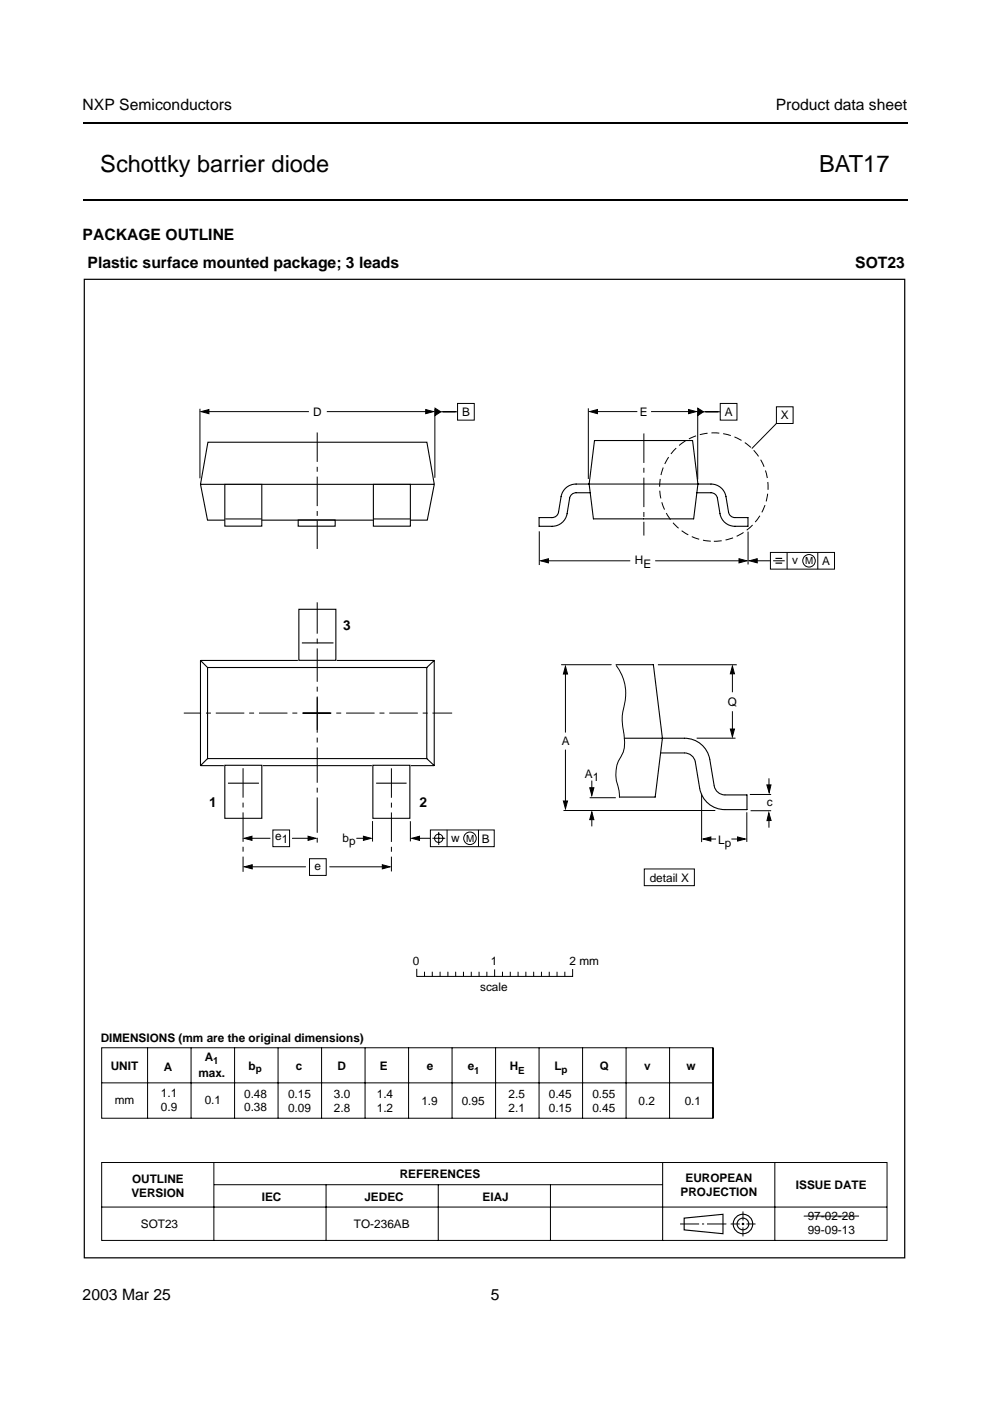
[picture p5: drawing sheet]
<svg xmlns="http://www.w3.org/2000/svg" width="210mm" height="297mm" viewBox="0 0 210 297" stroke-linecap="round" stroke-linejoin="round" font-family="sans-serif">
<path d="M17.5 26.1h174.9M17.5 42.4h174.9" fill="none" stroke="#000" stroke-width=".42"/>
<path d="M17.7 53.4h174.5v213.6h-174.5z" fill="#fff"/>
<g fill="none" stroke="#000" stroke-width=".21">
<path d="M42.4 86.7v14.7M43.6 87.3h21.9M69.3 87.3h21.7M92.2 86.8v14.5M92.8 87.3h4.2M97 85.5h3.6v3.6h-3.6zM124.7 86.6v14.9M125.8 87.3h9.3M138 87.3h8.8M147.9 87.2v14.5M148.5 87.3h4.2M152.7 85.5h3.6v3.6h-3.6z"/>
<path d="M164.6 86.2h3.6v3.6h-3.6zM164.6 89.8l-5.2 5.3M114.3 112.7v7.1M115.5 118.9h18.1M138.9 118.9h18.4M158.6 112.7v7M159.8 118.9h3.5M163.3 117.1h13.6v3.6h-13.6zM163.9 118.9h2.5M166.9 117.1v3.6M173.4 117.1v3.6M119.9 142.4v12.9"/>
<path d="M119.9 158.9v11.5M130.6 141.1a10.2 10.2 0 0 1 1.5 9.8 12.8 12.8 0 0 0 .3 5.4 6.4 6.4 0 0 1-1.3 5 8.1 8.1 0 0 0 .1 6.2l.1 1.6M139.5 140.9h16.7M147.7 156.5h8.3M155.3 142v4.8M155.3 150.8v4.6M52.7 177.7h4.6M57.9 176h3.5v3.5h-3.5zM61.9 177.7h4.2M75.5 177.7h2.3M79 174.1v4.3M87 174.1v4.3"/>
<path d="M88.2 177.7h3.1M91.3 176h13.5v3.5h-13.5zM91.7 177.7h2.7M93 176.4v2.7M94.8 176v3.5M101.5 176v3.5M119.5 171.8h32.2M125.5 165.5v2.7M125.5 173.1v2.1M148.8 168.3v10.2M150 177.9h1.8M155.1 177.9h1.8"/>
<path d="M158.3 172.2v6.3M159 168.4h4.5M159.1 171.9h4.4M163 173.3v2.2M163 165l.1 2.6M52.7 183.8h12.2M65.6 182.1h3.6v3.5h-3.6zM69.8 183.8h12M136.6 184.2h10.6v3.6h-10.6zM88.4 205.5v1.5h33v-1.4M90 206.1v.9M91.7 206.1v.9"/>
<path d="M93.3 206.1v.9M95 206.1v.9M96.6 206.1v.9M98.3 206.1v.9M99.9 206.1v.9M101.6 206.1v.9M103.2 206.1v.9M104.9 205.6v1.4M106.5 206.1v.9M108.2 206.1v.9M109.8 206.1v.9M111.5 206.1v.9"/>
<path d="M113.1 206.1v.9M114.8 206.1v.9M116.5 206.1v.9M118.1 206.1v.9M119.8 206.1v.9M21.6 222.1h129.6v15h-129.6zM21.6 229.6h129.6M31.3 222.1v15M40.5 222.1v15M49.7 222.1v15M59 222.1v15M68.2 222.1v15"/>
<path d="M77.4 222.1v15M86.6 222.1v15M95.9 222.1v15M105.1 222.1v15M114.3 222.1v15M123.5 222.1v15M132.7 222.1v15M142 222.1v15M151.2 222.1v15M21.6 246.5h166.5v16.5h-166.5zM21.6 255.9h166.5M45.3 246.5v16.5"/>
<path d="M45.4 251.2h95M69.1 251.2v11.8M92.9 251.2v11.8M116.7 251.2v11.8M140.5 246.5v16.5M144.2 259.5h4M148.8 259.5h.5M149.9 259.5h4.1M154.9 259.5h1.9M157.2 259.5h.6M157.5 256.9v1.9M157.5 259.2v.6"/>
<path d="M158.3 259.5h1.9M164.3 246.5v16.5M157.5 260.2v1.9"/>
<circle cx="171.5" cy="118.9" r="1.33"/>
<circle cx="93" cy="177.7" r=".88"/>
<circle cx="99.6" cy="177.7" r="1.33"/>
</g>
<g fill="none" stroke="#000" stroke-width=".24">
<path d="M145.1 258.3l8.2-.8v4.1l-8.2-.8z"/>
<circle cx="157.5" cy="259.5" r="2.06"/>
<circle cx="157.5" cy="259.5" r="1.24"/>
</g>
<g fill="#000" stroke="#000" stroke-width=".21">
<path d="M42.7 87.3l1.6-.5v.9zM90.3 86.8l1.6 .5-1.6 .4zM92.2 86.5l1.3 .8-1.3 .8zM125 87.3l1.7-.5v.9zM146 86.8l1.6 .5-1.6 .4zM147.9 86.5l1.3 .8-1.3 .8zM114.6 118.9l1.7-.4v.8zM156.7 118.5l1.6 .4-1.6 .4zM158.9 118.9l1.6-.4v.8zM119.9 141.3l.4 1.6h-.9zM155.3 141.2l.4 1.7h-.9zM154.8 154.6h.9l-.4 1.6z"/>
<path d="M51.8 177.7l1.6-.4v.9zM65.3 177.3l1.7 .4-1.7 .5zM77.1 177.3l1.6 .4-1.6 .5zM87.3 177.7l1.6-.4v.9zM119.4 169.8h.9l-.4 1.7zM125.5 172.1l.4 1.7h-.9zM125 167h.9l-.4 1.7zM149.1 177.9l1.6-.5v.9zM156.4 177.4l1.6 .5-1.6 .4zM163 172.3l.5 1.7h-.9zM162.6 166.4h.9l-.4 1.7zM51.8 183.8l1.7-.5v.9z"/>
<path d="M81.1 183.3l1.6 .5-1.6 .4z"/>
</g>
<path d="M64.2 151.2h31.7M70.1 151.2h-31.1" fill="none" stroke="#000" stroke-width=".21" stroke-dasharray="6 1 1 1" stroke-linecap="butt"/>
<path d="M67.3 154.8v-27.1" fill="none" stroke="#000" stroke-width=".21" stroke-dasharray="7.1 1 1 1" stroke-linecap="butt"/>
<path d="M67.3 147.9v30.9" fill="none" stroke="#000" stroke-width=".21" stroke-dasharray="7.5 1 1 1" stroke-linecap="butt"/>
<path d="M164.4 118.4h1.4M164.4 119.4h1.4" fill="none" stroke="#000" stroke-width=".25"/>
<path d="M17.9 59.2h173.9v207.5h-173.9z" fill="none" stroke="#000" stroke-width=".26"/>
<g fill="none" stroke="#000" stroke-width=".23">
<path d="M44.1 93.8h46.4l1.6 8.9-1.5 7.6h-46.6l-1.5-7.6zM42.5 102.7h49.5M63.2 110.2h7.9v1.4h-7.9zM63.4 129.2h7.8v10.8h-7.8zM64 136.3h6.7M42.5 140l1.5 1.5M42.5 140v22.3M42.5 140h20.7M44 141.5h46.5v19.3h-46.5zM71.4 140h20.7M92.1 140l-1.6 1.5M92.1 140v22.3"/>
<path d="M42.5 162.3h5M44 160.8l-1.5 1.5M47.7 162.3h7.8v11.2h-7.8zM48.3 166h6.6M55.7 162.3h23.2M79.1 162.3h7.8v11.2h-7.8zM79.8 166h6.4M87.1 162.3h5M90.5 160.8l1.6 1.5"/>
</g>
<circle cx="151.4" cy="103.3" r="11.5" fill="none" stroke="#000" stroke-width=".21" stroke-dasharray="1.7 .8" stroke-linecap="butt"/>
<path d="M67.3 91.7v24.7M136.5 91.9v21.6M51.5 162.9v22M83 162.9v21.9" fill="none" stroke="#000" stroke-width=".21" stroke-dasharray="6.2 1 1 1" stroke-linecap="butt"/>
<path d="M47.7 102.7h7.8v8.9h-7.8z" fill="#fff" stroke="#000" stroke-width=".23"/>
<path d="M47.8 110h7.7" fill="none" stroke="#000" stroke-width=".23"/>
<path d="M79.2 102.7h7.8v8.9h-7.8z" fill="#fff" stroke="#000" stroke-width=".23"/>
<path d="M126 93.4h20.8l1.2 9.2-.9 7.4h-21.3l-.9-7.4zM79.2 110h7.7M125.1 104.5h-3a1.37 1.37 0 0 0-1.3 1.1l-.6 3.3a3.2 3.2 0 0 1-3.1 2.7h-2.8v-1.9h2.8a1.37 1.37 0 0 0 1.3-1.1l.6-3.3a3.2 3.2 0 0 1 3.1-2.7h28.6a3.2 3.2 0 0 1 3.2 2.7l.6 3.3a1.37 1.37 0 0 0 1.3 1.1h2.8v1.9a6.2 6.2 0 0 1-4.6-.6 3.2 3.2 0 0 1-1.3-2.1l-.6-3.3a1.37 1.37 0 0 0-1.4-1.1h-3M130.6 140.9h7.9l1.9 15.6-1.5 12.5h-7.6M132.4 156.5h12.7a5.4 5.4 0 0 1 5.4 4.5l.9 5.6a2.32 2.32 0 0 0 2.3 1.9h4.7v3.2h-4.7a5.4 5.4 0 0 1-5.3-4.6l-1-5.5a2.32 2.32 0 0 0-2.3-2h-5" fill="none" stroke="#000" stroke-width=".23"/>
<path d="M119 140.9h10.6M125 169.1h5.6M170.4 257.8h11.7" fill="none" stroke="#000" stroke-width=".21"/>
<g font-size="5">
<text x="21.3" y="36.4">Schottky barrier diode</text>
<text x="173.7" y="36.4">BAT17</text>
</g>
<g font-size="3.3">
<text x="17.5" y="23.3">NXP Semiconductors</text>
<text x="164.5" y="23.3">Product data sheet</text>
<text x="17.5" y="50.8">PACKAGE OUTLINE</text>
<text x="18.6" y="56.8">Plastic surface mounted package; 3 leads</text>
<text x="181.3" y="56.8">SOT23</text>
<text x="17.5" y="275.6">2003 Mar 25</text>
<text x="104" y="275.6">5</text>
</g>
<g font-size="2.9">
<text x="72.8" y="133.6">3</text>
<text x="44.3" y="171.1">1</text>
<text x="88.9" y="171.1">2</text>
</g>
<g font-size="2.5">
<text x="66.4" y="88.2">D</text>
<text x="98" y="88.2">B</text>
<text x="135.6" y="88.2">E</text>
<text x="153.7" y="88.2">A</text>
<text x="165.5" y="88.9">X</text>
<text x="134.6" y="119.5">H</text>
<text x="168" y="119.6">v</text>
<text x="174.3" y="119.8">A</text>
<text x="136.4" y="120.4">E</text>
<text x="154.3" y="149.7">Q</text>
<text x="119.1" y="158">A</text>
<text x="124" y="164.9">A</text>
<text x="125.7" y="165.5">1</text>
<text x="162.6" y="170.9">c</text>
<text x="58.4" y="178.2">e1</text>
<text x="72.6" y="178.5">bp</text>
<text x="95.7" y="178.5">w</text>
<text x="102.2" y="178.7">B</text>
<text x="152.3" y="178.9">L</text>
<text x="153.6" y="179.5">p</text>
<text x="66.7" y="184.5">e</text>
<text x="137.8" y="186.9">detail X</text>
<text x="87.5" y="204.6">0</text>
<text x="104.1" y="204.6">1</text>
<text x="120.8" y="204.6">2 mm</text>
<text x="101.8" y="210.1">scale</text>
<text x="21.3" y="221">DIMENSIONS (mm are the original dimensions)</text>
<text x="23.5" y="226.8">UNIT</text>
<text x="34.8" y="227">A</text>
<text x="43.4" y="224.9">A</text>
<text x="52.7" y="226.8">b</text>
<text x="62.7" y="226.8">c</text>
<text x="71.6" y="226.8">D</text>
<text x="80.5" y="226.8">E</text>
<text x="90.5" y="226.8">e</text>
<text x="99.2" y="226.8">e</text>
<text x="108.1" y="226.8">H</text>
<text x="117.5" y="226.8">L</text>
<text x="127.2" y="226.8">Q</text>
<text x="136.6" y="226.8">v</text>
<text x="145.6" y="226.8">w</text>
<text x="34.1" y="232.6">1.1</text>
<text x="42.1" y="228.4">max.</text>
<text x="51.8" y="232.7">0.48</text>
<text x="61.1" y="232.8">0.15</text>
<text x="70.8" y="232.8">3.0</text>
<text x="79.9" y="232.8">1.4</text>
<text x="107.8" y="232.8">2.5</text>
<text x="116.4" y="232.8">0.45</text>
<text x="125.6" y="232.8">0.55</text>
<text x="24.3" y="234">mm</text>
<text x="34.1" y="235.5">0.9</text>
<text x="43.4" y="234.1">0.1</text>
<text x="51.8" y="235.6">0.38</text>
<text x="61.1" y="235.7">0.09</text>
<text x="70.8" y="235.7">2.8</text>
<text x="79.9" y="235.7">1.2</text>
<text x="89.4" y="234.2">1.9</text>
<text x="97.9" y="234.2">0.95</text>
<text x="107.8" y="235.7">2.1</text>
<text x="116.4" y="235.7">0.15</text>
<text x="125.6" y="235.7">0.45</text>
<text x="135.4" y="234.2">0.2</text>
<text x="145.2" y="234.4">0.1</text>
<text x="28" y="250.8">OUTLINE</text>
<text x="84.8" y="249.8">REFERENCES</text>
<text x="145.4" y="250.6">EUROPEAN</text>
<text x="27.9" y="253.8">VERSION</text>
<text x="55.5" y="254.6">IEC</text>
<text x="77.3" y="254.6">JEDEC</text>
<text x="102.3" y="254.6">EIAJ</text>
<text x="144.3" y="253.5">PROJECTION</text>
<text x="168.8" y="252.1">ISSUE DATE</text>
<text x="29.9" y="260.4">SOT23</text>
<text x="75" y="260.4">TO-236AB</text>
<text x="171.3" y="258.7">97-02-28</text>
<text x="171.3" y="261.6">99-09-13</text>
</g>
<g font-size="2.1">
<text x="170.7" y="119.6">M</text>
<text x="98.8" y="178.5">M</text>
<text x="45.2" y="225.5">1</text>
<text x="54.2" y="227.2">p</text>
<text x="100.6" y="227.6">1</text>
<text x="109.9" y="227.6">E</text>
<text x="119.1" y="227.4">p</text>
</g>
</svg>
